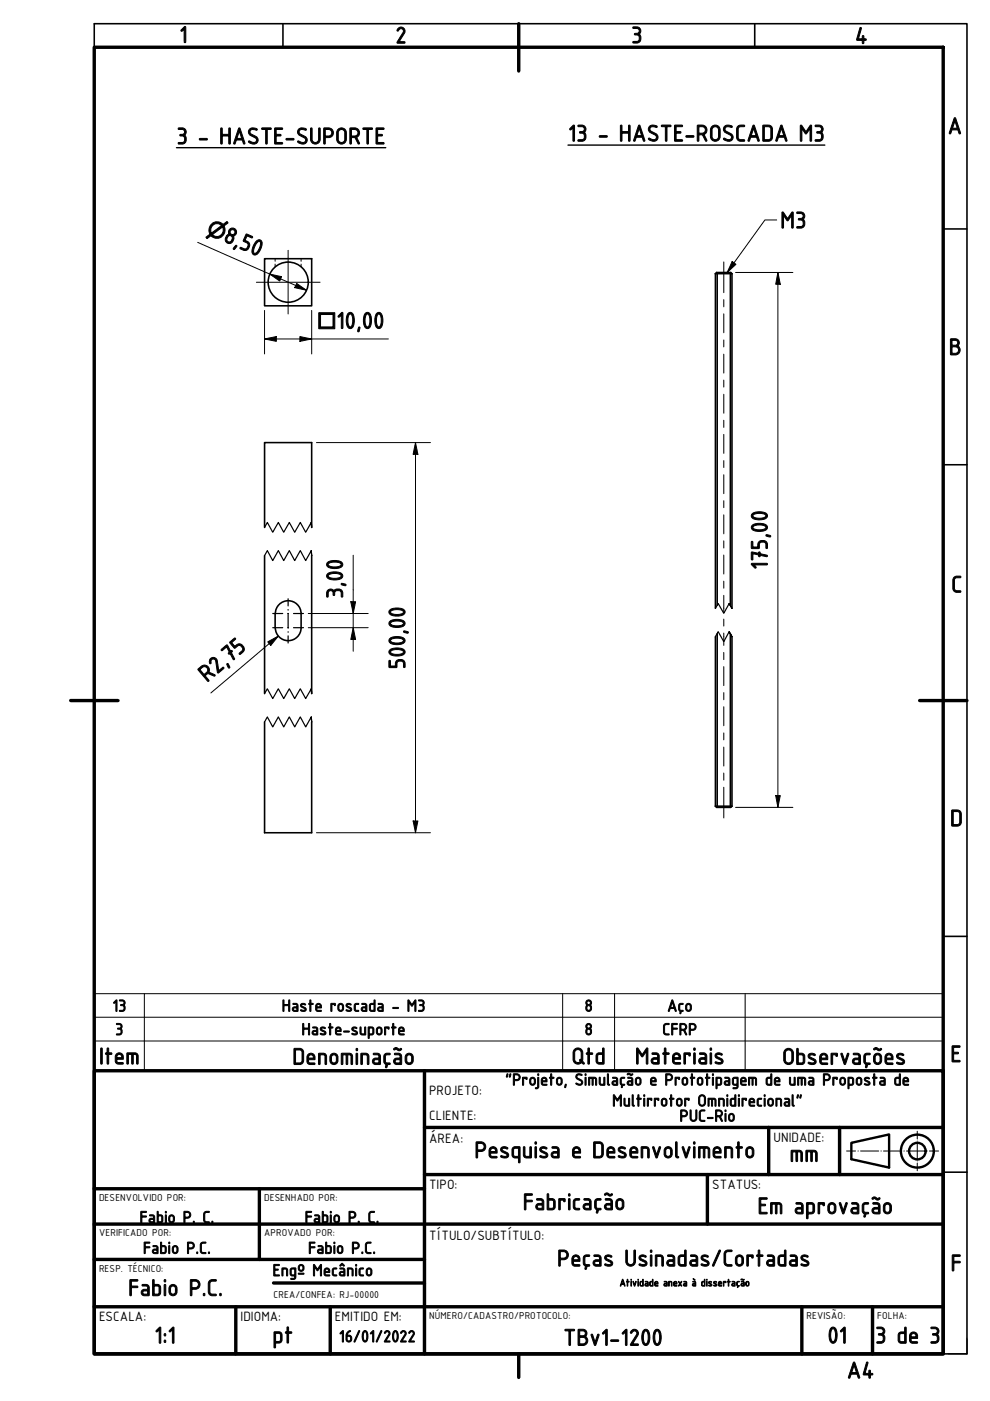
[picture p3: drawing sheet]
<svg xmlns="http://www.w3.org/2000/svg" width="210mm" height="297mm" viewBox="0 0 210 297" stroke-linecap="round" stroke-linejoin="round" font-family="sans-serif">
<g fill="none" stroke="#000" stroke-width=".34">
<path d="M56.1 54.8h10v10h-10zM151.7 58l.2-.2h3l.3 .2M151.7 58h3.5M151.7 58v71M155.2 58v71M56.1 111.8v-18h10v18M56.1 117.8v29.3M66.1 117.8v29.3M59 128.4a2.73 2.73 0 0 1 3-.9 2.73 2.73 0 0 1 1.8 2.6v3a2.75 2.75 0 0 1-2.7 2.7 2.75 2.75 0 0 1-2.8-2.7l.1-3.6zM151.7 135v35.9M155.2 135v35.9M56.1 153.1v23.5h10v-23.5"/>
<path d="M151.7 170.9l.2 .3h3l.3-.3M151.7 170.9h3.5"/>
<circle cx="61.1" cy="59.8" r="4.3"/>
</g>
<!-- layer: Linha tracejada (ISO) -->
<path d="M66 116.7l.1 1.1-.1-1.1-1.2 2.2-1.1-2.2-1.2 2.2-1.2-2.2-1.1 2.2-1.2-2.2-1.2 2.2-1.1-2.2-.6 1.1M66 110.8l.1 1-.1-1-1.2 2-1.1-2-1.2 2-1.2-2-1.1 2-1.2-2-1.2 2-1.1-2-.6 1M154.6 133.9l.6 1.1-.6-1.1-1.1 2.1-1.2-2.1-.6 1.1M154.6 128l.6 1-.6-1-1.1 2-1.2-2-.6 1M66 152l.1 1.1-.1-1.1-1.2 2.1-1.1-2.1-1.2 2.1-1.2-2.1-1.1 2.1-1.2-2.1-1.2 2.1-1.1-2.1-.6 1.1M66 146l.1 1.1-.1-1.1-1.2 2.1-1.1-2.1-1.2 2.1-1.2-2.1-1.1 2.1-1.2-2.1-1.2 2.1-1.1-2.1-.6 1.1" fill="none" stroke="#000" stroke-width=".25"/>
<path d="M58.3 54.8v.6M58.3 56v.6M63.8 54.8v.6M63.8 56v.6M152.1 57.8v.1M152.1 57.9v.1M154.9 57.8v.1M154.9 57.9v.1M152.1 170.9v.1M152.1 171.1v.1M154.9 170.9v.1M154.9 171.1v.1" fill="none" stroke="#000" stroke-width=".21"/>
<path d="M152.1 58v70.3M154.9 58v70.3M152.1 134.4v36.5M154.9 134.4v36.5" fill="none" stroke="#000" stroke-width=".34"/>
<path d="M155.2 55.4l.8 .6-1.8 1.8zM164.7 46.6h-2.5l-8 11.2M20 215.7h180M30.6 210.7v16.3M119.3 210.7v16.3M130.3 210.7v16.3M158 210.7v16.3M20 220.7h180v-10h-180v16.3h180v-6.3" fill="none" stroke="#000" stroke-width=".21"/>
<!-- layer: Sistema de malhas (ABNT) -->
<path d="M20 10v-5h185v282h-5M60 5v5M160 5v5M200 48.5h5M200 98.5h5M200 198.5h5M200 248.5h5" fill="none" stroke="#000" stroke-width=".34"/>
<!-- layer: Borda A4_A3_A2 (ABNT) -->
<path d="M20 10h180v277h-180zM110 5v10.1M15 148.5h10M195 148.5h10M110 287v5" fill="none" stroke="#000" stroke-width=".72"/>
<path d="M205 283.7v3.3h-3.9" fill="none" stroke="#000" stroke-width=".21"/>
<g fill="none" stroke="#000" stroke-width=".72">
<path d="M20 227h180v60h-180zM90 227v60M90 239h110M163 239v10M178 239v10M20 259.5h180M20 252h70M55 252v15M90 249h110M150 249v10.5M20 277.1h180M20 267h70"/>
<path d="M50 277.1v9.9M58 272h32M70 277.1v9.9M170 277.1v9.9M185 277.1v9.9"/>
</g>
<!-- layer: Legenda preenchimento (ABNT) -->
<g fill="none" stroke="#000" stroke-width=".51">
<path d="M180.5 242.3l8-1.8v7.1l-8-1.8z"/>
<circle cx="194.5" cy="244.1" r="3.5"/>
<circle cx="194.5" cy="244.1" r="1.76"/>
</g>
<g fill="none" stroke="#000" stroke-width=".21">
<path d="M194.5 239.8v1.7M179.5 244h1.9M181.9 244h.1M182.5 244h3.8M186.8 244h.1M187.3 244h3.9M191.6 244h.1M192.2 244h3.8M194.5 241.9v.1M194.5 242.4v3.3M194.5 246.1v.1M194.5 246.6v1.6"/>
<path d="M196.5 244h.1M197.1 244h1.9"/>
</g>
<!-- layer: Geometria de rascunho (ISO) -->
<path d="M57.8 133.1h2.1M57.8 130.1h2.1M61 133.1h.2M61 130.1h.2M61.1 126.9v1.6M61.1 129.2v.2M61.1 130.1v3.1M61.1 133.9v.2M61.1 134.8v1.5M62.2 133.1h2.1M62.2 130.1h2.1" fill="none" stroke="#000" stroke-width=".25"/>
<g fill="none" stroke="#000" stroke-width=".21">
<path d="M41.9 51.4l23.1 10.1M57.2 58.1l2.5 .6-.4 .9zM156 57.8h12.1M164.9 57.8l.5 2.5h-.9zM164.9 57.8v113.4M56.1 71.9l2.5-.5v1zM56.1 71.9h26.2M56.1 65.8v9.2M62.9 60.1l2.1 1.4-2.5-.5zM63.6 71.4l2.5 .5-2.5 .5zM66.1 65.8v9.2M67.1 93.8h24.2"/>
<path d="M88.1 93.8l.5 2.5h-1zM88.1 93.8v82.8M74.9 117.7v20.4M56.8 136.1l2.2-1.2-1.6 1.9zM59 134.9l-14.3 12M65.4 133.1h12.7M65.4 130.1h12.7M74.4 127.6h1l-.5 2.5zM74.9 133.1l.5 2.5h-1zM67.1 176.6h24.2M87.6 174.1h1l-.5 2.5zM156 171.2h12.1"/>
<path d="M164.5 168.7h.9l-.5 2.5z"/>
</g>
<path d="M57.2 58.1l2.5 .6-.4 .9zM56.1 71.9l2.5-.5v1zM62.9 60.1l2.1 1.4-2.5-.5zM63.6 71.4l2.5 .5-2.5 .5zM164.9 57.8l.5 2.5h-.9zM88.1 93.8l.5 2.5h-1zM56.8 136.1l2.2-1.2-1.6 1.9zM74.4 127.6h1l-.5 2.5zM74.9 133.1l.5 2.5h-1zM87.6 174.1h1l-.5 2.5zM164.5 168.7h.9l-.5 2.5z" fill="#000"/>
<path d="M54.4 59.8h13.5M61.1 53.1v13.5" fill="none" stroke="#000" stroke-width=".21"/>
<path d="M37.4 31.3h44.4M120.4 30.8h54.5" fill="none" stroke="#000" stroke-width=".3"/>
<g fill="none" stroke="#000" stroke-width=".21">
<path d="M153.5 55.5v6.5M153.5 63.5v1.6M153.5 66.5v4.1M153.5 72.1v1.5M153.5 75.1v4M153.5 80.6v1.5M153.5 83.6v4M153.5 89.1v1.5M153.5 92.1v4M153.5 97.6v1.5M153.5 100.7v4M153.5 106.2v1.4"/>
<path d="M153.5 109.2v4M153.5 114.7v1.5M153.5 117.7v4M153.5 123.2v1.5M153.5 126.2v3.5M153.5 131.3v1.4M153.5 134.2v2.6M153.5 138.3v1.6M153.5 141.3v4.1M153.5 146.8v1.6M153.5 149.8v4.1M153.5 155.4v1.5"/>
<path d="M153.5 158.4v4M153.5 163.9v1.5M153.5 166.9v6.5"/>
</g>
<path d="M155.2 55.4l.8 .6-1.8 1.8z" fill="#000"/>
<g font-size="5.3">
<text x="38" y="9">1</text>
<text x="83.8" y="9.2">2</text>
<text x="133.8" y="9.1">3</text>
<text x="181.3" y="9.3">4</text>
<text x="120.4" y="30">13 - HASTE-ROSCADA M3</text>
<text x="200.9" y="28.4">A</text>
<text x="37.4" y="30.6">3 - HASTE-SUPORTE</text>
<text x="47.2" y="51.1" transform="rotate(24 47.2 51.1)">8,50</text>
<text x="165.4" y="48.4">M3</text>
<text x="71.3" y="69.7">10,00</text>
<text x="201.2" y="75.3">B</text>
<text x="162.7" y="120.8" transform="rotate(-90 162.7 120.8)">175,00</text>
<text x="201.7" y="125.6">C</text>
<text x="72.7" y="126.9" transform="rotate(-90 72.7 126.9)">3,00</text>
<text x="85.9" y="141.9" transform="rotate(-90 85.9 141.9)">500,00</text>
<text x="43.9" y="144.8" transform="rotate(-40 43.9 144.8)">R2,75</text>
<text x="201.4" y="175.2">D</text>
<text x="21" y="225.6">Item</text>
<text x="62" y="225.7">Denominação</text>
<text x="121.2" y="225.6">Qtd</text>
<text x="134.6" y="225.6">Materiais</text>
<text x="165.8" y="225.7">Observações</text>
<text x="201.5" y="225.2">E</text>
<text x="100.6" y="245.5">Pesquisa e Desenvolvimento</text>
<text x="167.4" y="246.3">mm</text>
<text x="110.8" y="256.5">Fabricação</text>
<text x="160.6" y="257.4">Em aprovação</text>
<text x="118.1" y="268.5">Peças Usinadas/Cortadas</text>
<text x="201.5" y="269.5">F</text>
<text x="27.2" y="274.7">Fabio P.C.</text>
<text x="32.7" y="284.8">1:1</text>
<text x="57.7" y="284.8">pt</text>
<text x="119.4" y="285.3">TBv1-1200</text>
<text x="175.4" y="284.8">01</text>
<text x="185.5" y="284.8">3 de 3</text>
<text x="179.5" y="292.2">A4</text>
</g>
<g font-size="4.5">
<text x="43.6" y="49.5" transform="rotate(24 43.6 49.5)">⌀</text>
<text x="67.3" y="69.7">□</text>
</g>
<g font-size="3.8">
<text x="23.8" y="214.4">13</text>
<text x="59.7" y="214.4">Haste roscada - M3</text>
<text x="124" y="214.4">8</text>
<text x="141.4" y="214.4">Aço</text>
<text x="24.4" y="219.4">3</text>
<text x="63.9" y="219.4">Haste-suporte</text>
<text x="124" y="219.4">8</text>
<text x="140.4" y="219.4">CFRP</text>
<text x="107.1" y="230.1">&quot;Projeto, Simulação e Prototipagem de uma Proposta de</text>
<text x="129.8" y="234.6">Multirrotor Omnidirecional&quot;</text>
<text x="144.1" y="237.8">PUC-Rio</text>
<text x="29.6" y="259.3">Fabio P. C.</text>
<text x="64.6" y="259.3">Fabio P. C.</text>
<text x="30.3" y="265.8">Fabio P.C.</text>
<text x="65.3" y="265.8">Fabio P.C.</text>
<text x="57.8" y="270.5">Engº Mecânico</text>
<text x="71.8" y="284.6">16/01/2022</text>
</g>
<g font-size="3.1">
<text x="91" y="232.1">PROJETO:</text>
<text x="91" y="237.5">CLIENTE:</text>
<text x="91" y="242.3">ÁREA:</text>
<text x="164" y="242">UNIDADE:</text>
<text x="91" y="252">TIPO:</text>
<text x="151" y="252">STATUS:</text>
<text x="91" y="262.8">TÍTULO/SUBTÍTULO:</text>
<text x="21" y="280">ESCALA:</text>
<text x="51" y="280">IDIOMA:</text>
<text x="71" y="280">EMITIDO EM:</text>
</g>
<g font-size="2.3">
<text x="21" y="254.5">DESENVOLVIDO POR:</text>
<text x="56" y="254.5">DESENHADO POR:</text>
<text x="21" y="262">VERIFICADO POR:</text>
<text x="56" y="262">APROVADO POR:</text>
<text x="21" y="269.6">RESP. TÉCNICO:</text>
<text x="58" y="275.3">CREA/CONFEA: RJ-00000</text>
<text x="131.4" y="272.7">Atividade anexa à dissertação</text>
<text x="91" y="279.6">NÚMERO/CADASTRO/PROTOCOLO:</text>
<text x="171" y="279.6">REVISÃO:</text>
<text x="186" y="279.6">FOLHA:</text>
</g>
</svg>
